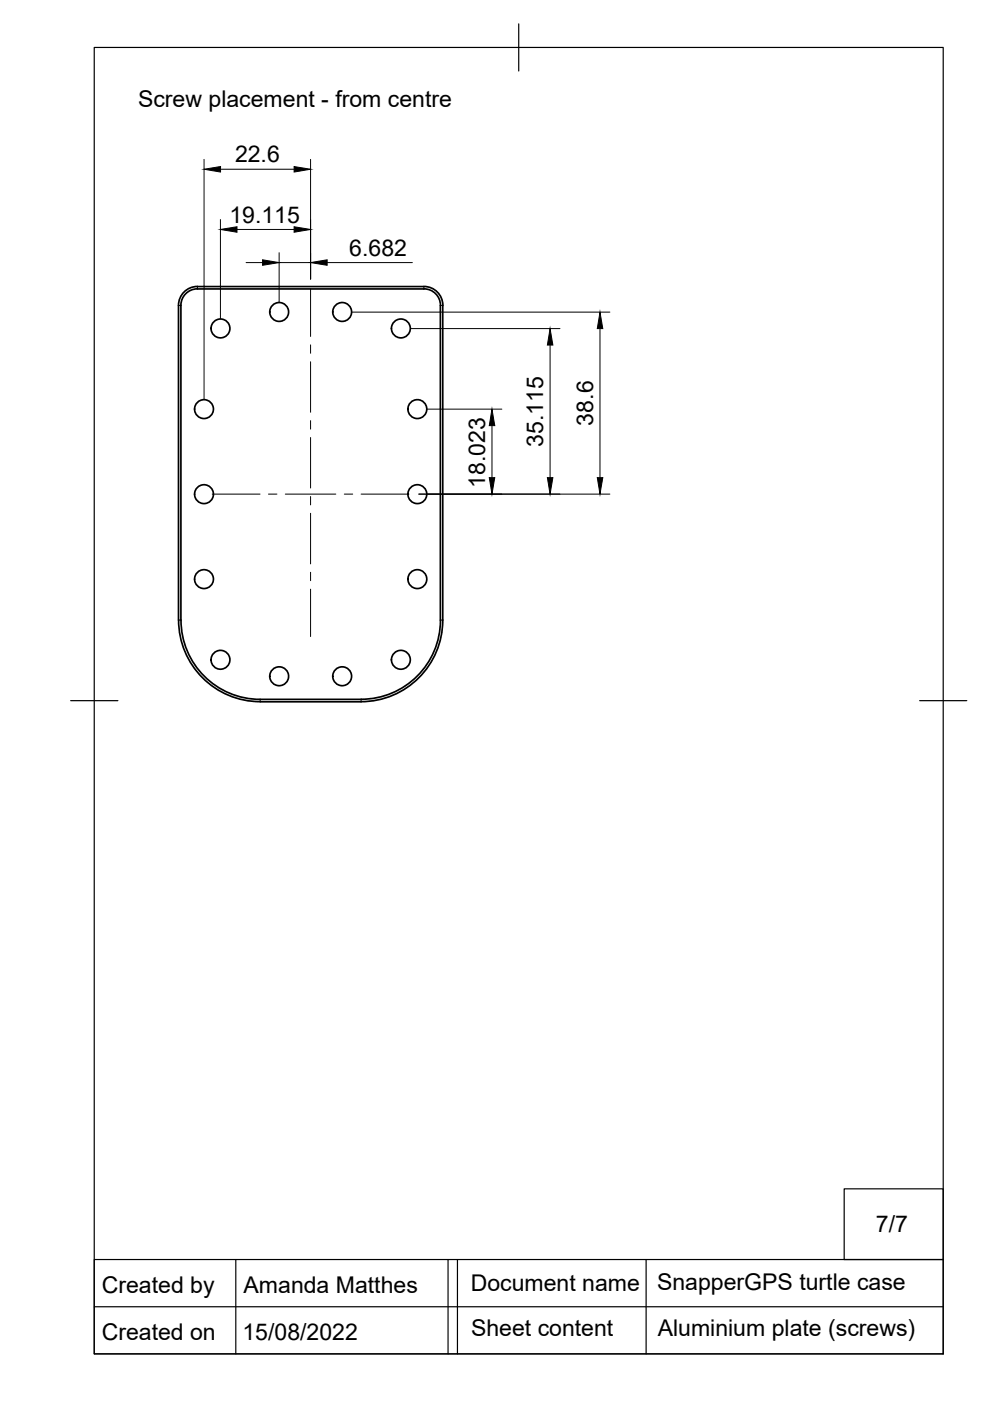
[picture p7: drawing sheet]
<svg xmlns="http://www.w3.org/2000/svg" width="210mm" height="297mm" viewBox="0 0 210 297" stroke-linecap="round" stroke-linejoin="round" font-family="sans-serif">
<!-- layer: Visible Narrow -->
<path d="M37.8 64.8h.6M41.8 60.8v.5M89.9 60.8v.5M93.4 64.8h.5M37.8 131.5h.6M93.4 131.5h.5M55.2 148.3v.5M76.6 148.3v.5" fill="none" stroke="#000" stroke-width=".21"/>
<!-- layer: Visible -->
<g fill="none" stroke="#000" stroke-width=".36">
<path d="M37.8 64.8l.1 66.7a17.3 17.3 0 0 0 17.3 17.3h21.4M38.4 64.8v66.7a16.8 16.8 0 0 0 16.8 16.8h21.4M41.8 60.8l48.1-.1a4 4 0 0 1 4 4M41.8 61.3h48.1M41.9 61.2a3.5 3.5 0 0 0-3.5 3.5M41.9 60.7a4 4 0 0 0-4.1 4M89.9 61.2a3.5 3.5 0 0 1 3.5 3.5M93.4 64.8v66.7M93.9 64.8v66.7a17.3 17.3 0 0 1-17.3 17.3M93.4 131.5a16.8 16.8 0 0 1-16.8 16.8"/>
<circle cx="46.7" cy="69.6" r="2"/>
<circle cx="59.2" cy="66.1" r="2"/>
<circle cx="72.5" cy="66.1" r="2"/>
<circle cx="85" cy="69.6" r="2"/>
<circle cx="43.3" cy="86.7" r="2"/>
<circle cx="88.5" cy="86.7" r="2"/>
<circle cx="43.3" cy="104.8" r="2"/>
<circle cx="88.5" cy="104.8" r="2"/>
<circle cx="43.3" cy="122.8" r="2"/>
<circle cx="46.7" cy="139.9" r="2"/>
<circle cx="85" cy="139.9" r="2"/>
<circle cx="88.5" cy="122.8" r="2"/>
<circle cx="59.2" cy="143.4" r="2"/>
<circle cx="72.5" cy="143.4" r="2"/>
</g>
<!-- layer: Border -->
<path d="M20 10.1h180v276.9h-180zM110 5.1v10M15 148.6h10M195 148.6h10" fill="none" stroke="#000" stroke-width=".25"/>
<!-- layer: TitleBlock -->
<path d="M179 252.1h21v14.9h-21zM20 267h180v20h-180zM20 277.1h180M50 267v20M95 267v20M97 267v20M137 267v20" fill="none" stroke="#000" stroke-width=".25"/>
<!-- layer: Center Lines -->
<g fill="none" stroke="#000" stroke-width=".21">
<path d="M65.8 61.3v10M65.8 73.1v1.8M65.8 76.7v10.7M65.8 89.2v1.8M65.8 92.8v10.7M45 104.8h10.1M56.9 104.8h1.8M60.5 104.8h10.7M65.8 105.3v1.7M65.8 108.8v10.8M73 104.8h1.8M76.6 104.8h10.1"/>
<path d="M65.8 121.3v1.8M65.8 124.9v10.1"/>
</g>
<!-- layer: Dimensions -->
<g fill="none" stroke="#000" stroke-width=".21">
<path d="M43.3 33.8v50.9M46.8 35.9h15.6M65.8 33.8v25.4M46.7 46.6v20.9M50.2 48.6h12.2M52.2 55.7h3.5M59.2 53.6v10.5M59.2 55.7h6.6M69.4 55.7h18M74.6 66.2h54.7M87.1 69.7h31.6M116.6 73.2v28.1"/>
<path d="M127.2 69.7v31.6M90.6 86.7h15.8M104.3 90.2v11.1M88.8 104.8h40.5"/>
</g>
<path d="M43.3 35.9l3.5-.6v1.2zM62.4 35.3l3.4 .6-3.4 .6zM46.7 48.6l3.5-.5v1.1zM55.7 55.1l3.5 .6-3.5 .5zM62.4 48.1l3.4 .5-3.4 .6zM65.8 55.7l3.6-.6v1.1zM116.6 69.7l.6 3.5h-1.1zM127.2 66.2l.6 3.5h-1.2zM104.3 86.7l.6 3.5h-1.2zM103.7 101.3h1.2l-.6 3.5zM116.1 101.3h1.1l-.6 3.5zM126.6 101.3h1.2l-.6 3.5z" fill="#000" stroke="#000" stroke-width=".21"/>
<g font-size="4.9">
<text x="29.3" y="22.8">Screw placement - from centre</text>
<text x="49.8" y="34.4">22.6</text>
<text x="48.6" y="47.2">19.115</text>
<text x="74.1" y="54.2">6.682</text>
<text x="115.2" y="94.7" transform="rotate(-90 115.2 94.7)">35.115</text>
<text x="125.8" y="90.2" transform="rotate(-90 125.8 90.2)">38.6</text>
<text x="102.8" y="103.4" transform="rotate(-90 102.8 103.4)">18.023</text>
<text x="185.7" y="261.1">7/7</text>
<text x="21.6" y="274.2">Created by</text>
<text x="51.6" y="274.1">Amanda Matthes</text>
<text x="99.8" y="273.7">Document name</text>
<text x="139.3" y="273.6">SnapperGPS turtle case</text>
<text x="21.6" y="284">Created on</text>
<text x="51.4" y="284.2">15/08/2022</text>
<text x="99.9" y="283.2">Sheet content</text>
<text x="139.4" y="283.3">Aluminium plate (screws)</text>
</g>
</svg>
